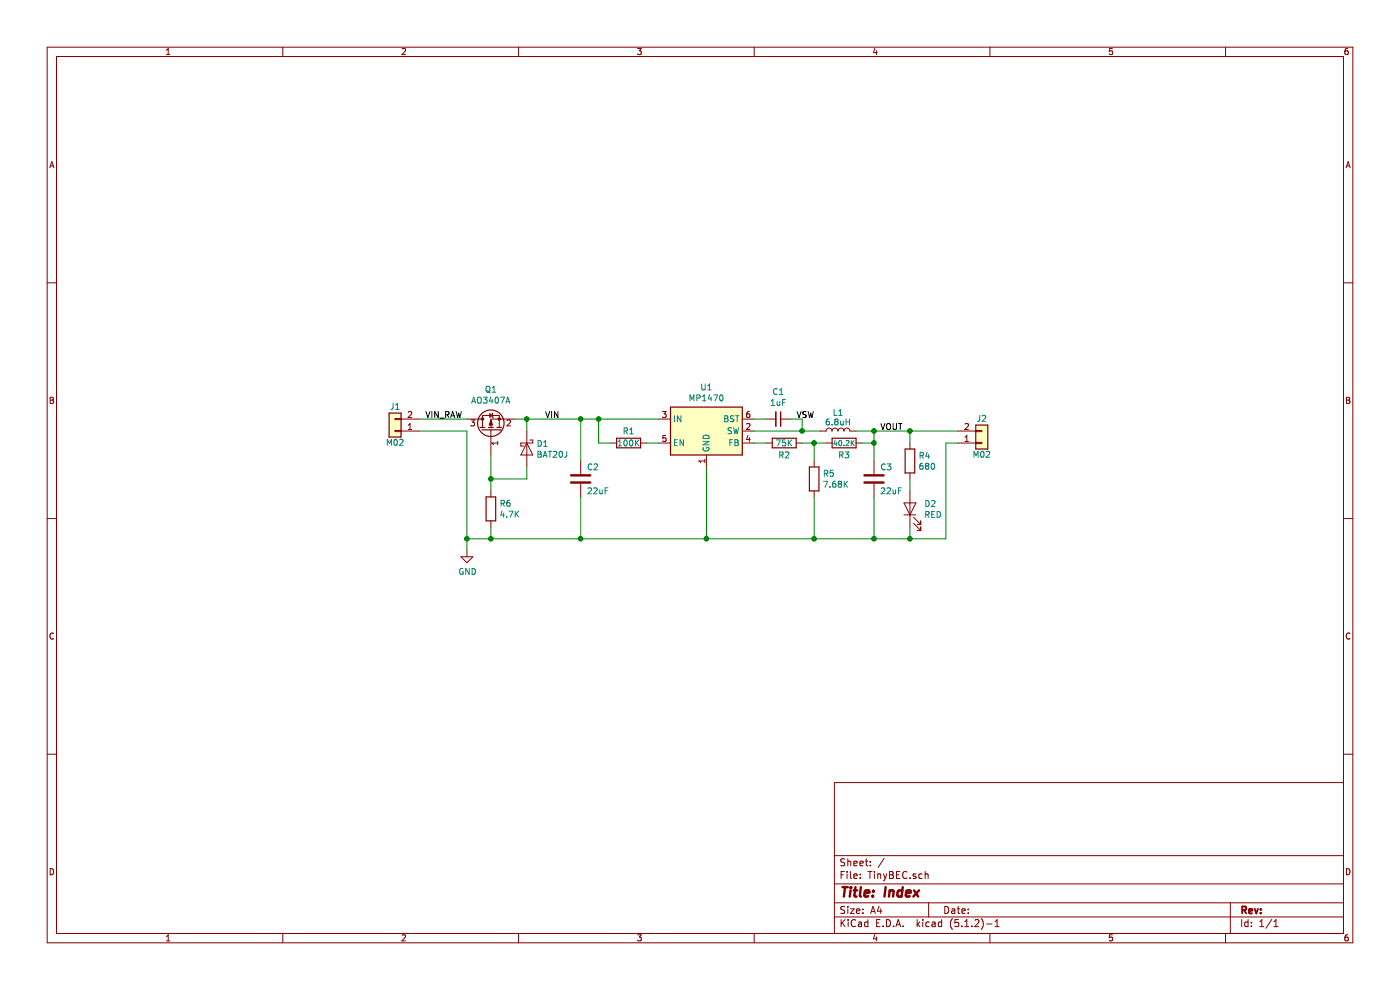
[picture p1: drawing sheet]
EESchema Schematic File Version 4
LIBS:TinyBEC-cache
EELAYER 29 0
EELAYER END
$Descr A4 11693 8268
encoding utf-8
Sheet 1 1
Title "Index"
Date ""
Rev ""
Comp ""
Comment1 ""
Comment2 ""
Comment3 ""
Comment4 ""
$EndDescr
$Comp
L Regulator_Switching:MP1470 U1
U 1 1
P 5900 3600
F 0 "U1" H 5900 3967 50  0000 C CNN
F 1 "MP1470" H 5900 3876 50  0000 C CNN
F 2 "Package_TO_SOT_SMD:TSOT-23-6" H 5900 3950 50  0001 C CNN
F 3 "https://www.monolithicpower.com/pub/media/document/MP1470_r1.02.pdf" H 5900 3600 50  0001 C CNN
	1    5900 3600
	1    0    0    -1  
$EndComp
$Comp
L Device:Q_PMOS_GSD Q1
U 1 1
P 4100 3600
F 0 "Q1" V 4443 3600 50  0000 C CNN
F 1 "AO3407A" V 4352 3600 50  0000 C CNN
F 2 "Package_TO_SOT_SMD:SOT-23" H 4300 3700 50  0001 C CNN
F 3 "~" H 4100 3600 50  0001 C CNN
	1    4100 3600
	0    -1   -1   0   
$EndComp
$Comp
L Device:R R6
U 1 1
P 4100 4250
F 0 "R6" H 4170 4296 50  0000 L CNN
F 1 "4.7K" H 4170 4205 50  0000 L CNN
F 2 "Resistor_SMD:R_0603_1608Metric_Pad1.05x0.95mm_HandSolder" V 4030 4250 50  0001 C CNN
F 3 "~" H 4100 4250 50  0001 C CNN
	1    4100 4250
	1    0    0    -1  
$EndComp
$Comp
L Device:D_Schottky D1
U 1 1
P 4400 3750
F 0 "D1" V 4354 3829 50  0000 L CNN
F 1 "BAT20J" V 4445 3829 50  0000 L CNN
F 2 "Diode_SMD:D_SOD-123" H 4400 3750 50  0001 C CNN
F 3 "~" H 4400 3750 50  0001 C CNN
	1    4400 3750
	0    1    1    0   
$EndComp
Wire Wire Line
	4100 3800 4100 4000
Wire Wire Line
	4400 3900 4400 4000
Wire Wire Line
	4400 4000 4100 4000
Connection ~ 4100 4000
Wire Wire Line
	4100 4000 4100 4100
Wire Wire Line
	4300 3500 4400 3500
Wire Wire Line
	4400 3500 4400 3600
$Comp
L Device:C C2
U 1 1
P 4850 4000
F 0 "C2" H 4900 4100 50  0000 L CNN
F 1 "22uF" H 4900 3900 50  0000 L CNN
F 2 "Capacitor_SMD:C_1812_4532Metric_Pad1.30x3.40mm_HandSolder" H 4888 3850 50  0001 C CNN
F 3 "~" H 4850 4000 50  0001 C CNN
	1    4850 4000
	1    0    0    -1  
$EndComp
Connection ~ 4400 3500
$Comp
L Device:R R1
U 1 1
P 5250 3700
F 0 "R1" V 5150 3700 50  0000 C CNN
F 1 "100K" V 5250 3700 50  0000 C CNN
F 2 "Resistor_SMD:R_0603_1608Metric_Pad1.05x0.95mm_HandSolder" V 5180 3700 50  0001 C CNN
F 3 "~" H 5250 3700 50  0001 C CNN
	1    5250 3700
	0    1    1    0   
$EndComp
Wire Wire Line
	5400 3700 5500 3700
Wire Wire Line
	5100 3700 5000 3700
$Comp
L Connector_Generic:Conn_01x02 J1
U 1 1
P 3300 3600
F 0 "J1" H 3300 3400 50  0000 C CNN
F 1 "M02" H 3300 3700 50  0000 C CNN
F 2 "Connector_PinHeader_2.54mm:PinHeader_1x02_P2.54mm_Vertical" H 3300 3600 50  0001 C CNN
F 3 "~" H 3300 3600 50  0001 C CNN
	1    3300 3600
	-1   0    0    1   
$EndComp
Wire Wire Line
	3500 3500 3900 3500
$Comp
L power:GND #PWR01
U 1 1
P 3900 4600
F 0 "#PWR01" H 3900 4350 50  0001 C CNN
F 1 "GND" H 3905 4427 50  0000 C CNN
F 2 "" H 3900 4600 50  0001 C CNN
F 3 "" H 3900 4600 50  0001 C CNN
	1    3900 4600
	1    0    0    -1  
$EndComp
Wire Wire Line
	3500 3600 3900 3600
Wire Wire Line
	3900 3600 3900 4500
Wire Wire Line
	4100 4400 4100 4500
Wire Wire Line
	4100 4500 3900 4500
Connection ~ 3900 4500
Wire Wire Line
	3900 4500 3900 4600
Wire Wire Line
	4100 4500 4850 4500
Wire Wire Line
	5900 4500 5900 3900
Connection ~ 4100 4500
Wire Wire Line
	4850 4150 4850 4500
Connection ~ 4850 4500
$Comp
L Device:C_Small C1
U 1 1
P 6500 3500
F 0 "C1" V 6271 3500 50  0000 C CNN
F 1 "1uF" V 6362 3500 50  0000 C CNN
F 2 "Capacitor_SMD:C_0603_1608Metric_Pad1.05x0.95mm_HandSolder" H 6500 3500 50  0001 C CNN
F 3 "~" H 6500 3500 50  0001 C CNN
	1    6500 3500
	0    1    1    0   
$EndComp
Wire Wire Line
	6300 3500 6400 3500
Wire Wire Line
	6300 3600 6700 3600
Wire Wire Line
	6600 3500 6700 3500
Wire Wire Line
	6700 3500 6700 3600
Connection ~ 6700 3600
Wire Wire Line
	6700 3600 6850 3600
$Comp
L Device:R R2
U 1 1
P 6550 3700
F 0 "R2" V 6650 3700 50  0000 C CNN
F 1 "75K" V 6550 3700 50  0000 C CNN
F 2 "Resistor_SMD:R_0603_1608Metric_Pad1.05x0.95mm_HandSolder" V 6480 3700 50  0001 C CNN
F 3 "~" H 6550 3700 50  0001 C CNN
	1    6550 3700
	0    1    1    0   
$EndComp
$Comp
L Device:R R3
U 1 1
P 7050 3700
F 0 "R3" V 7150 3700 50  0000 C CNN
F 1 "40.2K" V 7050 3700 43  0000 C CNN
F 2 "Resistor_SMD:R_0603_1608Metric_Pad1.05x0.95mm_HandSolder" V 6980 3700 50  0001 C CNN
F 3 "~" H 7050 3700 50  0001 C CNN
	1    7050 3700
	0    1    1    0   
$EndComp
$Comp
L Device:R R5
U 1 1
P 6800 4000
F 0 "R5" H 6870 4046 50  0000 L CNN
F 1 "7.68K" H 6870 3955 50  0000 L CNN
F 2 "Resistor_SMD:R_0603_1608Metric_Pad1.05x0.95mm_HandSolder" V 6730 4000 50  0001 C CNN
F 3 "~" H 6800 4000 50  0001 C CNN
	1    6800 4000
	1    0    0    -1  
$EndComp
$Comp
L Device:C C3
U 1 1
P 7300 4000
F 0 "C3" H 7350 4100 50  0000 L CNN
F 1 "22uF" H 7350 3900 50  0000 L CNN
F 2 "Capacitor_SMD:C_0805_2012Metric_Pad1.15x1.40mm_HandSolder" H 7338 3850 50  0001 C CNN
F 3 "~" H 7300 4000 50  0001 C CNN
	1    7300 4000
	1    0    0    -1  
$EndComp
Wire Wire Line
	6300 3700 6400 3700
Wire Wire Line
	6700 3700 6800 3700
Wire Wire Line
	6800 3850 6800 3700
Connection ~ 6800 3700
Wire Wire Line
	6800 3700 6900 3700
Wire Wire Line
	7200 3700 7300 3700
Wire Wire Line
	7300 3700 7300 3600
Connection ~ 7300 3600
Wire Wire Line
	7300 3700 7300 3850
Connection ~ 7300 3700
Wire Wire Line
	5900 4500 6800 4500
Wire Wire Line
	7900 4500 7900 3700
Connection ~ 5900 4500
Wire Wire Line
	7300 4150 7300 4500
Connection ~ 7300 4500
Wire Wire Line
	7300 4500 7600 4500
Wire Wire Line
	6800 4150 6800 4500
Connection ~ 6800 4500
Wire Wire Line
	6800 4500 7300 4500
Text Label 6650 3500 0    50   ~ 0
VSW
Text Label 7350 3600 0    50   ~ 0
VOUT
Text Label 3550 3500 0    50   ~ 0
VIN_RAW
Text Label 4550 3500 0    50   ~ 0
VIN
Wire Wire Line
	7300 3600 7600 3600
Wire Wire Line
	7900 3700 8000 3700
$Comp
L Connector_Generic:Conn_01x02 J2
U 1 1
P 8200 3700
F 0 "J2" H 8200 3500 50  0000 C CNN
F 1 "M02" H 8200 3800 50  0000 C CNN
F 2 "Connector_PinHeader_2.54mm:PinHeader_1x02_P2.54mm_Vertical" H 8200 3700 50  0001 C CNN
F 3 "~" H 8200 3700 50  0001 C CNN
	1    8200 3700
	1    0    0    1   
$EndComp
$Comp
L Device:R R4
U 1 1
P 7600 3850
F 0 "R4" H 7670 3896 50  0000 L CNN
F 1 "680" H 7670 3805 50  0000 L CNN
F 2 "Resistor_SMD:R_0603_1608Metric_Pad1.05x0.95mm_HandSolder" V 7530 3850 50  0001 C CNN
F 3 "~" H 7600 3850 50  0001 C CNN
	1    7600 3850
	1    0    0    -1  
$EndComp
$Comp
L Device:LED D2
U 1 1
P 7600 4250
F 0 "D2" V 7639 4132 50  0000 R CNN
F 1 "RED" V 7548 4132 50  0000 R CNN
F 2 "LED_SMD:LED_0603_1608Metric_Castellated" H 7600 4250 50  0001 C CNN
F 3 "~" H 7600 4250 50  0001 C CNN
	1    7600 4250
	0    -1   -1   0   
$EndComp
Wire Wire Line
	7600 3700 7600 3600
Connection ~ 7600 3600
Wire Wire Line
	7600 3600 8000 3600
Wire Wire Line
	7600 4000 7600 4100
Wire Wire Line
	7600 4400 7600 4500
Connection ~ 7600 4500
Wire Wire Line
	7600 4500 7900 4500
Wire Wire Line
	4850 4500 5900 4500
Wire Wire Line
	5000 3700 5000 3500
Wire Wire Line
	5500 3500 5000 3500
Connection ~ 5000 3500
Connection ~ 4850 3500
Wire Wire Line
	4850 3500 4850 3850
Wire Wire Line
	4400 3500 4850 3500
Wire Wire Line
	4850 3500 5000 3500
Wire Wire Line
	7150 3600 7300 3600
$Comp
L Device:L L1
U 1 1
P 7000 3600
F 0 "L1" V 7150 3600 50  0000 C CNN
F 1 "6.8uH" V 7070 3600 50  0000 C CNN
F 2 "Inductor_SMD:L_Taiyo-Yuden_NR-50xx_HandSoldering" H 7000 3600 50  0001 C CNN
F 3 "~" H 7000 3600 50  0001 C CNN
	1    7000 3600
	0    -1   -1   0   
$EndComp
$EndSCHEMATC
